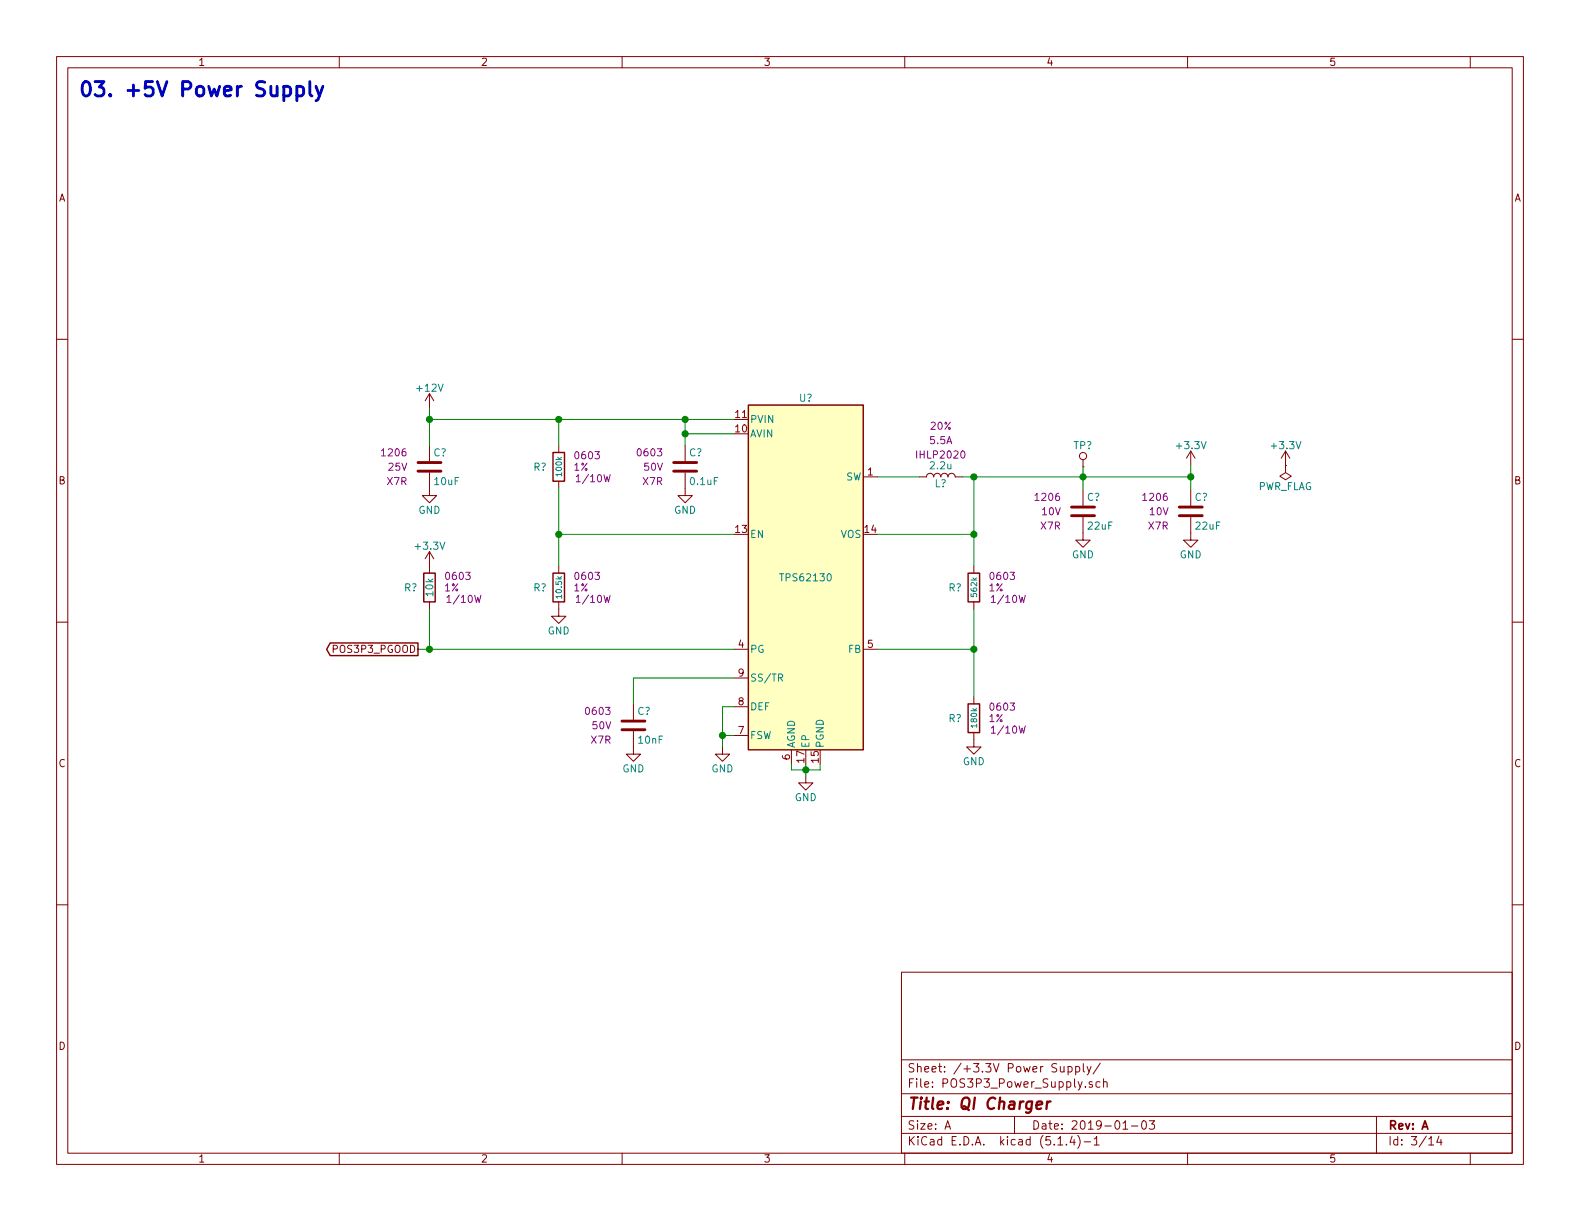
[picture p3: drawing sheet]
EESchema Schematic File Version 4
LIBS:Ultimate_Counter-cache
EELAYER 30 0
EELAYER END
$Descr A 11000 8500
encoding utf-8
Sheet 3 14
Title "QI Charger"
Date "2019-01-03"
Rev "A"
Comp ""
Comment1 ""
Comment2 ""
Comment3 ""
Comment4 ""
$EndDescr
$Comp
L Custom_Library:L_Custom L?
U 1 1
P 6550 3320
F 0 "L?" V 6500 3320 50  0000 C CNN
F 1 "2.2u" V 6625 3320 50  0000 C CNN
F 2 "Inductors_SMD:L_Vishay_IHLP-2020" H 6550 3320 50  0001 C CNN
F 3 "" H 6550 3320 50  0001 C CNN
F 4 "541-1236-1-ND" H 6550 3320 50  0001 C CNN "Digi-Key PN"
F 5 "IHLP2020" V 6700 3320 50  0000 C CNN "display_footprint"
F 6 "5.5A" V 6800 3320 50  0000 C CNN "Ampacity"
F 7 "20%" V 6900 3320 50  0000 C CNN "Tolerance"
	1    6550 3320
	0    -1   -1   0   
$EndComp
Wire Wire Line
	6110 3720 6780 3720
Wire Wire Line
	6780 3720 6780 3320
Wire Wire Line
	6780 3320 6700 3320
$Comp
L Custom_Library:C_Custom C?
U 1 1
P 4770 3250
AR Path="/5BB27BA3/5C26F85F" Ref="C?"  Part="1" 
AR Path="/5BB27B84/5C26F85F" Ref="C?"  Part="1" 
AR Path="/5BB27B24/5C26F85F" Ref="C?"  Part="1" 
AR Path="/5BB27BB5/5C26F85F" Ref="C?"  Part="1" 
AR Path="/5BB27BF7/5C26F85F" Ref="C?"  Part="1" 
AR Path="/5C1DE17A/5C26F85F" Ref="C?"  Part="1" 
AR Path="/5C1E3A0B/5C26F85F" Ref="C?"  Part="1" 
AR Path="/5C1E3A08/5C26F85F" Ref="C?"  Part="1" 
AR Path="/5D779AE1/5C26F85F" Ref="C?"  Part="1" 
F 0 "C?" H 4795 3350 50  0000 L CNN
F 1 "0.1uF" H 4795 3150 50  0000 L CNN
F 2 "Capacitors_SMD:C_0603" H 4808 3100 50  0001 C CNN
F 3 "" H 4795 3350 50  0001 C CNN
F 4 "0603" H 4620 3350 50  0000 R CNN "display_footprint"
F 5 "50V" H 4620 3250 50  0000 R CNN "Voltage"
F 6 "X7R" H 4620 3150 50  0000 R CNN "Dielectric"
F 7 "490-8020-1-ND" H 5195 3750 60  0001 C CNN "Digi-Key PN"
	1    4770 3250
	1    0    0    -1  
$EndComp
$Comp
L power:GND #PWR?
U 1 1
P 4770 3400
F 0 "#PWR?" H 4770 3150 50  0001 C CNN
F 1 "GND" H 4770 3250 50  0000 C CNN
F 2 "" H 4770 3400 50  0001 C CNN
F 3 "" H 4770 3400 50  0001 C CNN
	1    4770 3400
	1    0    0    -1  
$EndComp
Wire Wire Line
	5110 3020 4770 3020
Wire Wire Line
	4770 3020 4770 3100
$Comp
L Custom_Library:C_Custom C?
U 1 1
P 2990 3250
F 0 "C?" H 3015 3350 50  0000 L CNN
F 1 "10uF" H 3015 3150 50  0000 L CNN
F 2 "Capacitors_SMD:C_1206" H 3028 3100 50  0001 C CNN
F 3 "" H 3015 3350 50  0001 C CNN
F 4 "1206" H 2840 3350 50  0000 R CNN "display_footprint"
F 5 "25V" H 2840 3250 50  0000 R CNN "Voltage"
F 6 "X7R" H 2840 3150 50  0000 R CNN "Dielectric"
F 7 "1276-7031-1-ND" H 3415 3750 60  0001 C CNN "Digi-Key PN"
	1    2990 3250
	1    0    0    -1  
$EndComp
$Comp
L power:GND #PWR?
U 1 1
P 2990 3400
F 0 "#PWR?" H 2990 3150 50  0001 C CNN
F 1 "GND" H 2990 3250 50  0000 C CNN
F 2 "" H 2990 3400 50  0001 C CNN
F 3 "" H 2990 3400 50  0001 C CNN
	1    2990 3400
	1    0    0    -1  
$EndComp
Wire Wire Line
	5110 2920 4770 2920
Wire Wire Line
	2990 2920 2990 3100
Wire Wire Line
	4770 3020 4770 2920
Connection ~ 4770 3020
$Comp
L power:+12V #PWR?
U 1 1
P 2990 2840
F 0 "#PWR?" H 2990 2690 50  0001 C CNN
F 1 "+12V" H 2990 2980 50  0000 C CNN
F 2 "" H 2990 2840 50  0001 C CNN
F 3 "" H 2990 2840 50  0001 C CNN
	1    2990 2840
	1    0    0    -1  
$EndComp
Wire Wire Line
	2990 2840 2990 2920
Connection ~ 2990 2920
$Comp
L Custom_Library:R_Custom R?
U 1 1
P 3890 3250
AR Path="/5BB27BA3/5C28103E" Ref="R?"  Part="1" 
AR Path="/5BB27BF7/5C28103E" Ref="R?"  Part="1" 
AR Path="/5C1DE17A/5C28103E" Ref="R?"  Part="1" 
AR Path="/5C1E3A08/5C28103E" Ref="R?"  Part="1" 
AR Path="/5D779AE1/5C28103E" Ref="R?"  Part="1" 
F 0 "R?" H 3810 3250 50  0000 R CNN
F 1 "100k" V 3890 3250 40  0000 C CNN
F 2 "Resistors_SMD:R_0603" H 3890 3250 50  0001 C CNN
F 3 "" H 3890 3250 50  0001 C CNN
F 4 "0603" H 3990 3330 50  0000 L CNN "display_footprint"
F 5 "1%" H 3990 3250 50  0000 L CNN "Tolerance"
F 6 "1/10W" H 4000 3170 50  0000 L CNN "Wattage"
F 7 "A106046CT-ND" H 490 830 50  0001 C CNN "Digi-Key PN"
	1    3890 3250
	1    0    0    -1  
$EndComp
Connection ~ 4770 2920
Wire Wire Line
	3890 3100 3890 2920
Wire Wire Line
	3890 2920 4770 2920
Wire Wire Line
	3890 3400 3890 3720
Wire Wire Line
	3890 3720 5110 3720
$Comp
L power:GND #PWR?
U 1 1
P 3890 4240
F 0 "#PWR?" H 3890 3990 50  0001 C CNN
F 1 "GND" H 3890 4090 50  0000 C CNN
F 2 "" H 3890 4240 50  0001 C CNN
F 3 "" H 3890 4240 50  0001 C CNN
	1    3890 4240
	1    0    0    -1  
$EndComp
$Comp
L power:GND #PWR?
U 1 1
P 5610 5400
F 0 "#PWR?" H 5610 5150 50  0001 C CNN
F 1 "GND" H 5610 5250 50  0000 C CNN
F 2 "" H 5610 5400 50  0001 C CNN
F 3 "" H 5610 5400 50  0001 C CNN
	1    5610 5400
	1    0    0    -1  
$EndComp
Wire Wire Line
	5610 5400 5610 5360
Wire Wire Line
	5610 5360 5710 5360
Wire Wire Line
	5710 5360 5710 5320
Connection ~ 5610 5360
Wire Wire Line
	5610 5360 5610 5320
Wire Wire Line
	5610 5360 5510 5360
Wire Wire Line
	5510 5360 5510 5320
$Comp
L power:GND #PWR?
U 1 1
P 5030 5200
F 0 "#PWR?" H 5030 4950 50  0001 C CNN
F 1 "GND" H 5030 5050 50  0000 C CNN
F 2 "" H 5030 5200 50  0001 C CNN
F 3 "" H 5030 5200 50  0001 C CNN
	1    5030 5200
	1    0    0    -1  
$EndComp
Wire Wire Line
	5030 5200 5030 5120
Wire Wire Line
	5030 4920 5110 4920
Wire Wire Line
	5110 5120 5030 5120
Connection ~ 5030 5120
Wire Wire Line
	5030 5120 5030 4920
$Comp
L Custom_Library:C_Custom C?
U 1 1
P 7540 3560
AR Path="/5C1E3A0B/5C28FDD2" Ref="C?"  Part="1" 
AR Path="/5C1E3A08/5C28FDD2" Ref="C?"  Part="1" 
AR Path="/5D779AE1/5C28FDD2" Ref="C?"  Part="1" 
F 0 "C?" H 7565 3660 50  0000 L CNN
F 1 "22uF" H 7565 3460 50  0000 L CNN
F 2 "Capacitors_SMD:C_1206" H 7578 3410 50  0001 C CNN
F 3 "" H 7565 3660 50  0001 C CNN
F 4 "1206" H 7390 3660 50  0000 R CNN "display_footprint"
F 5 "10V" H 7390 3560 50  0000 R CNN "Voltage"
F 6 "X7R" H 7390 3460 50  0000 R CNN "Dielectric"
F 7 "1276-3148-1-ND" H 7965 4060 60  0001 C CNN "Digi-Key PN"
	1    7540 3560
	1    0    0    -1  
$EndComp
$Comp
L Custom_Library:R_Custom R?
U 1 1
P 2990 4090
AR Path="/5BB27BA3/5C2908D2" Ref="R?"  Part="1" 
AR Path="/5BB27BF7/5C2908D2" Ref="R?"  Part="1" 
AR Path="/5C1DE17A/5C2908D2" Ref="R?"  Part="1" 
AR Path="/5C1E3A08/5C2908D2" Ref="R?"  Part="1" 
AR Path="/5D779AE1/5C2908D2" Ref="R?"  Part="1" 
F 0 "R?" H 2910 4090 50  0000 R CNN
F 1 "10k" V 2990 4090 50  0000 C CNN
F 2 "Resistors_SMD:R_0603" H 2990 4090 50  0001 C CNN
F 3 "" H 2990 4090 50  0001 C CNN
F 4 "0603" H 3090 4170 50  0000 L CNN "display_footprint"
F 5 "1%" H 3090 4090 50  0000 L CNN "Tolerance"
F 6 "1/10W" H 3100 4010 50  0000 L CNN "Wattage"
F 7 "RHM10KADCT-ND" H 3290 4490 60  0001 C CNN "Digi-Key PN"
	1    2990 4090
	1    0    0    -1  
$EndComp
Wire Wire Line
	2990 2920 3890 2920
Connection ~ 3890 2920
Wire Wire Line
	3890 3720 3890 3940
Connection ~ 3890 3720
Wire Wire Line
	5110 4520 2990 4520
Wire Wire Line
	2990 4520 2990 4240
Text GLabel 2910 4520 0    50   Output ~ 0
POS3P3_PGOOD
Wire Wire Line
	2910 4520 2990 4520
Connection ~ 2990 4520
$Comp
L Custom_Library:C_Custom C?
U 1 1
P 4410 5050
AR Path="/5C1D5CD8/5C293FFC" Ref="C?"  Part="1" 
AR Path="/5C1D5CCA/5C293FFC" Ref="C?"  Part="1" 
AR Path="/5C1E3A0B/5C293FFC" Ref="C?"  Part="1" 
AR Path="/5C1E3A08/5C293FFC" Ref="C?"  Part="1" 
AR Path="/5D779AE1/5C293FFC" Ref="C?"  Part="1" 
F 0 "C?" H 4435 5150 50  0000 L CNN
F 1 "10nF" H 4435 4950 50  0000 L CNN
F 2 "Capacitors_SMD:C_0603" H 4448 4900 50  0001 C CNN
F 3 "" H 4435 5150 50  0001 C CNN
F 4 "0603" H 4260 5150 50  0000 R CNN "display_footprint"
F 5 "50V" H 4260 5050 50  0000 R CNN "Voltage"
F 6 "X7R" H 4260 4950 50  0000 R CNN "Dielectric"
F 7 "1276-1921-1-ND" H 490 830 50  0001 C CNN "Digi-Key PN"
	1    4410 5050
	1    0    0    -1  
$EndComp
$Comp
L power:GND #PWR?
U 1 1
P 4410 5200
F 0 "#PWR?" H 4410 4950 50  0001 C CNN
F 1 "GND" H 4410 5050 50  0000 C CNN
F 2 "" H 4410 5200 50  0001 C CNN
F 3 "" H 4410 5200 50  0001 C CNN
	1    4410 5200
	1    0    0    -1  
$EndComp
Wire Wire Line
	4410 4900 4410 4720
Wire Wire Line
	4410 4720 5110 4720
$Comp
L Custom_Library:R_Custom R?
U 1 1
P 6780 4090
AR Path="/5BB27BA3/5C2959E0" Ref="R?"  Part="1" 
AR Path="/5BB27BF7/5C2959E0" Ref="R?"  Part="1" 
AR Path="/5C1DE17A/5C2959E0" Ref="R?"  Part="1" 
AR Path="/5C1E3A08/5C2959E0" Ref="R?"  Part="1" 
AR Path="/5D779AE1/5C2959E0" Ref="R?"  Part="1" 
F 0 "R?" H 6700 4090 50  0000 R CNN
F 1 "562k" V 6780 4090 40  0000 C CNN
F 2 "Resistors_SMD:R_0603" H 6780 4090 50  0001 C CNN
F 3 "" H 6780 4090 50  0001 C CNN
F 4 "0603" H 6880 4170 50  0000 L CNN "display_footprint"
F 5 "1%" H 6880 4090 50  0000 L CNN "Tolerance"
F 6 "1/10W" H 6890 4010 50  0000 L CNN "Wattage"
F 7 "311-562KHRCT-ND" H 6780 4090 50  0001 C CNN "Digi-Key PN"
	1    6780 4090
	1    0    0    -1  
$EndComp
$Comp
L Custom_Library:R_Custom R?
U 1 1
P 6780 5000
AR Path="/5BB27BA3/5C295A52" Ref="R?"  Part="1" 
AR Path="/5BB27BF7/5C295A52" Ref="R?"  Part="1" 
AR Path="/5C1DE17A/5C295A52" Ref="R?"  Part="1" 
AR Path="/5C1E3A08/5C295A52" Ref="R?"  Part="1" 
AR Path="/5D779AE1/5C295A52" Ref="R?"  Part="1" 
F 0 "R?" H 6700 5000 50  0000 R CNN
F 1 "180k" V 6780 5000 40  0000 C CNN
F 2 "Resistors_SMD:R_0603" H 6780 5000 50  0001 C CNN
F 3 "" H 6780 5000 50  0001 C CNN
F 4 "0603" H 6880 5080 50  0000 L CNN "display_footprint"
F 5 "1%" H 6880 5000 50  0000 L CNN "Tolerance"
F 6 "1/10W" H 6890 4920 50  0000 L CNN "Wattage"
F 7 "749-1763-1-ND" H 6780 5000 50  0001 C CNN "Digi-Key PN"
	1    6780 5000
	1    0    0    -1  
$EndComp
$Comp
L power:GND #PWR?
U 1 1
P 6780 5150
F 0 "#PWR?" H 6780 4900 50  0001 C CNN
F 1 "GND" H 6780 5000 50  0000 C CNN
F 2 "" H 6780 5150 50  0001 C CNN
F 3 "" H 6780 5150 50  0001 C CNN
	1    6780 5150
	1    0    0    -1  
$EndComp
Wire Wire Line
	6780 4520 6110 4520
Wire Wire Line
	6780 4520 6780 4240
Connection ~ 6780 4520
Wire Wire Line
	6780 3940 6780 3720
Connection ~ 6780 3720
Wire Wire Line
	6780 4520 6780 4850
$Comp
L power:GND #PWR?
U 1 1
P 7540 3710
F 0 "#PWR?" H 7540 3460 50  0001 C CNN
F 1 "GND" H 7540 3560 50  0000 C CNN
F 2 "" H 7540 3710 50  0001 C CNN
F 3 "" H 7540 3710 50  0001 C CNN
	1    7540 3710
	1    0    0    -1  
$EndComp
Wire Wire Line
	7540 3410 7540 3320
Wire Wire Line
	7540 3320 6780 3320
Connection ~ 6780 3320
$Comp
L Custom_Library:C_Custom C?
U 1 1
P 8290 3560
AR Path="/5C1E3A0B/5C29AF9B" Ref="C?"  Part="1" 
AR Path="/5C1E3A08/5C29AF9B" Ref="C?"  Part="1" 
AR Path="/5D779AE1/5C29AF9B" Ref="C?"  Part="1" 
F 0 "C?" H 8315 3660 50  0000 L CNN
F 1 "22uF" H 8315 3460 50  0000 L CNN
F 2 "Capacitors_SMD:C_1206" H 8328 3410 50  0001 C CNN
F 3 "" H 8315 3660 50  0001 C CNN
F 4 "1206" H 8140 3660 50  0000 R CNN "display_footprint"
F 5 "10V" H 8140 3560 50  0000 R CNN "Voltage"
F 6 "X7R" H 8140 3460 50  0000 R CNN "Dielectric"
F 7 "1276-3148-1-ND" H 8715 4060 60  0001 C CNN "Digi-Key PN"
	1    8290 3560
	1    0    0    -1  
$EndComp
$Comp
L power:GND #PWR?
U 1 1
P 8290 3710
F 0 "#PWR?" H 8290 3460 50  0001 C CNN
F 1 "GND" H 8290 3560 50  0000 C CNN
F 2 "" H 8290 3710 50  0001 C CNN
F 3 "" H 8290 3710 50  0001 C CNN
	1    8290 3710
	1    0    0    -1  
$EndComp
Wire Wire Line
	7540 3320 8290 3320
Wire Wire Line
	8290 3320 8290 3410
Connection ~ 7540 3320
Wire Wire Line
	8290 3240 8290 3320
Connection ~ 8290 3320
$Comp
L Custom_Library:R_Custom R?
U 1 1
P 3890 4090
AR Path="/5BB27BA3/5C29F0DE" Ref="R?"  Part="1" 
AR Path="/5BB27BF7/5C29F0DE" Ref="R?"  Part="1" 
AR Path="/5C1DE17A/5C29F0DE" Ref="R?"  Part="1" 
AR Path="/5C1E3A08/5C29F0DE" Ref="R?"  Part="1" 
AR Path="/5D779AE1/5C29F0DE" Ref="R?"  Part="1" 
F 0 "R?" H 3810 4090 50  0000 R CNN
F 1 "10.5k" V 3890 4090 40  0000 C CNN
F 2 "Resistors_SMD:R_0603" H 3890 4090 50  0001 C CNN
F 3 "" H 3890 4090 50  0001 C CNN
F 4 "0603" H 3990 4170 50  0000 L CNN "display_footprint"
F 5 "1%" H 3990 4090 50  0000 L CNN "Tolerance"
F 6 "1/10W" H 4000 4010 50  0000 L CNN "Wattage"
F 7 "311-10.5KHRCT-ND" H 490 830 50  0001 C CNN "Digi-Key PN"
	1    3890 4090
	1    0    0    -1  
$EndComp
$Comp
L Custom_Library:TPS62130 U?
U 1 1
P 5610 4020
F 0 "U?" H 5610 5270 50  0000 C CNN
F 1 "TPS62130" H 5610 4020 50  0000 C CNN
F 2 "Housings_DFN_QFN:QFN-16-1EP_3x3mm_Pitch0.5mm" H 5610 4020 50  0001 C CNN
F 3 "http://www.ti.com/lit/ds/symlink/tps62130.pdf" H 5610 4020 50  0001 C CNN
F 4 "296-37878-1-ND" H 5510 4020 50  0001 C CNN "Digi-Key PN"
	1    5610 4020
	1    0    0    -1  
$EndComp
$Comp
L power:PWR_FLAG #FLG?
U 1 1
P 8950 3240
F 0 "#FLG?" H 8950 3315 50  0001 C CNN
F 1 "PWR_FLAG" H 8950 3390 50  0000 C CNN
F 2 "" H 8950 3240 50  0001 C CNN
F 3 "~" H 8950 3240 50  0001 C CNN
	1    8950 3240
	-1   0    0    1   
$EndComp
$Comp
L Custom_Library:TP TP?
U 1 1
P 7540 3250
AR Path="/5C1D5CD8/5C3650A7" Ref="TP?"  Part="1" 
AR Path="/5C1D5C9E/5C3650A7" Ref="TP?"  Part="1" 
AR Path="/5C1E3A08/5C3650A7" Ref="TP?"  Part="1" 
AR Path="/5D779AE1/5C3650A7" Ref="TP?"  Part="1" 
F 0 "TP?" H 7540 3400 50  0000 C CNN
F 1 "TP" H 7540 3400 50  0001 C CNN
F 2 "Custom Footprints Library:Test_Point" H 7540 3250 60  0001 C CNN
F 3 "" H 7540 3250 60  0000 C CNN
	1    7540 3250
	1    0    0    -1  
$EndComp
Wire Wire Line
	7540 3250 7540 3320
Text Notes 540  690  0    100  ~ 20
03. +5V Power Supply
Wire Wire Line
	6110 3320 6400 3320
$Comp
L power:+3.3V #PWR?
U 1 1
P 8290 3240
F 0 "#PWR?" H 8290 3090 50  0001 C CNN
F 1 "+3.3V" H 8290 3380 50  0000 C CNN
F 2 "" H 8290 3240 50  0001 C CNN
F 3 "" H 8290 3240 50  0001 C CNN
	1    8290 3240
	1    0    0    -1  
$EndComp
$Comp
L power:+3.3V #PWR?
U 1 1
P 8950 3240
F 0 "#PWR?" H 8950 3090 50  0001 C CNN
F 1 "+3.3V" H 8950 3380 50  0000 C CNN
F 2 "" H 8950 3240 50  0001 C CNN
F 3 "" H 8950 3240 50  0001 C CNN
	1    8950 3240
	1    0    0    -1  
$EndComp
$Comp
L power:+3.3V #PWR?
U 1 1
P 2990 3940
F 0 "#PWR?" H 2990 3790 50  0001 C CNN
F 1 "+3.3V" H 2990 4080 50  0000 C CNN
F 2 "" H 2990 3940 50  0001 C CNN
F 3 "" H 2990 3940 50  0001 C CNN
	1    2990 3940
	1    0    0    -1  
$EndComp
$EndSCHEMATC
